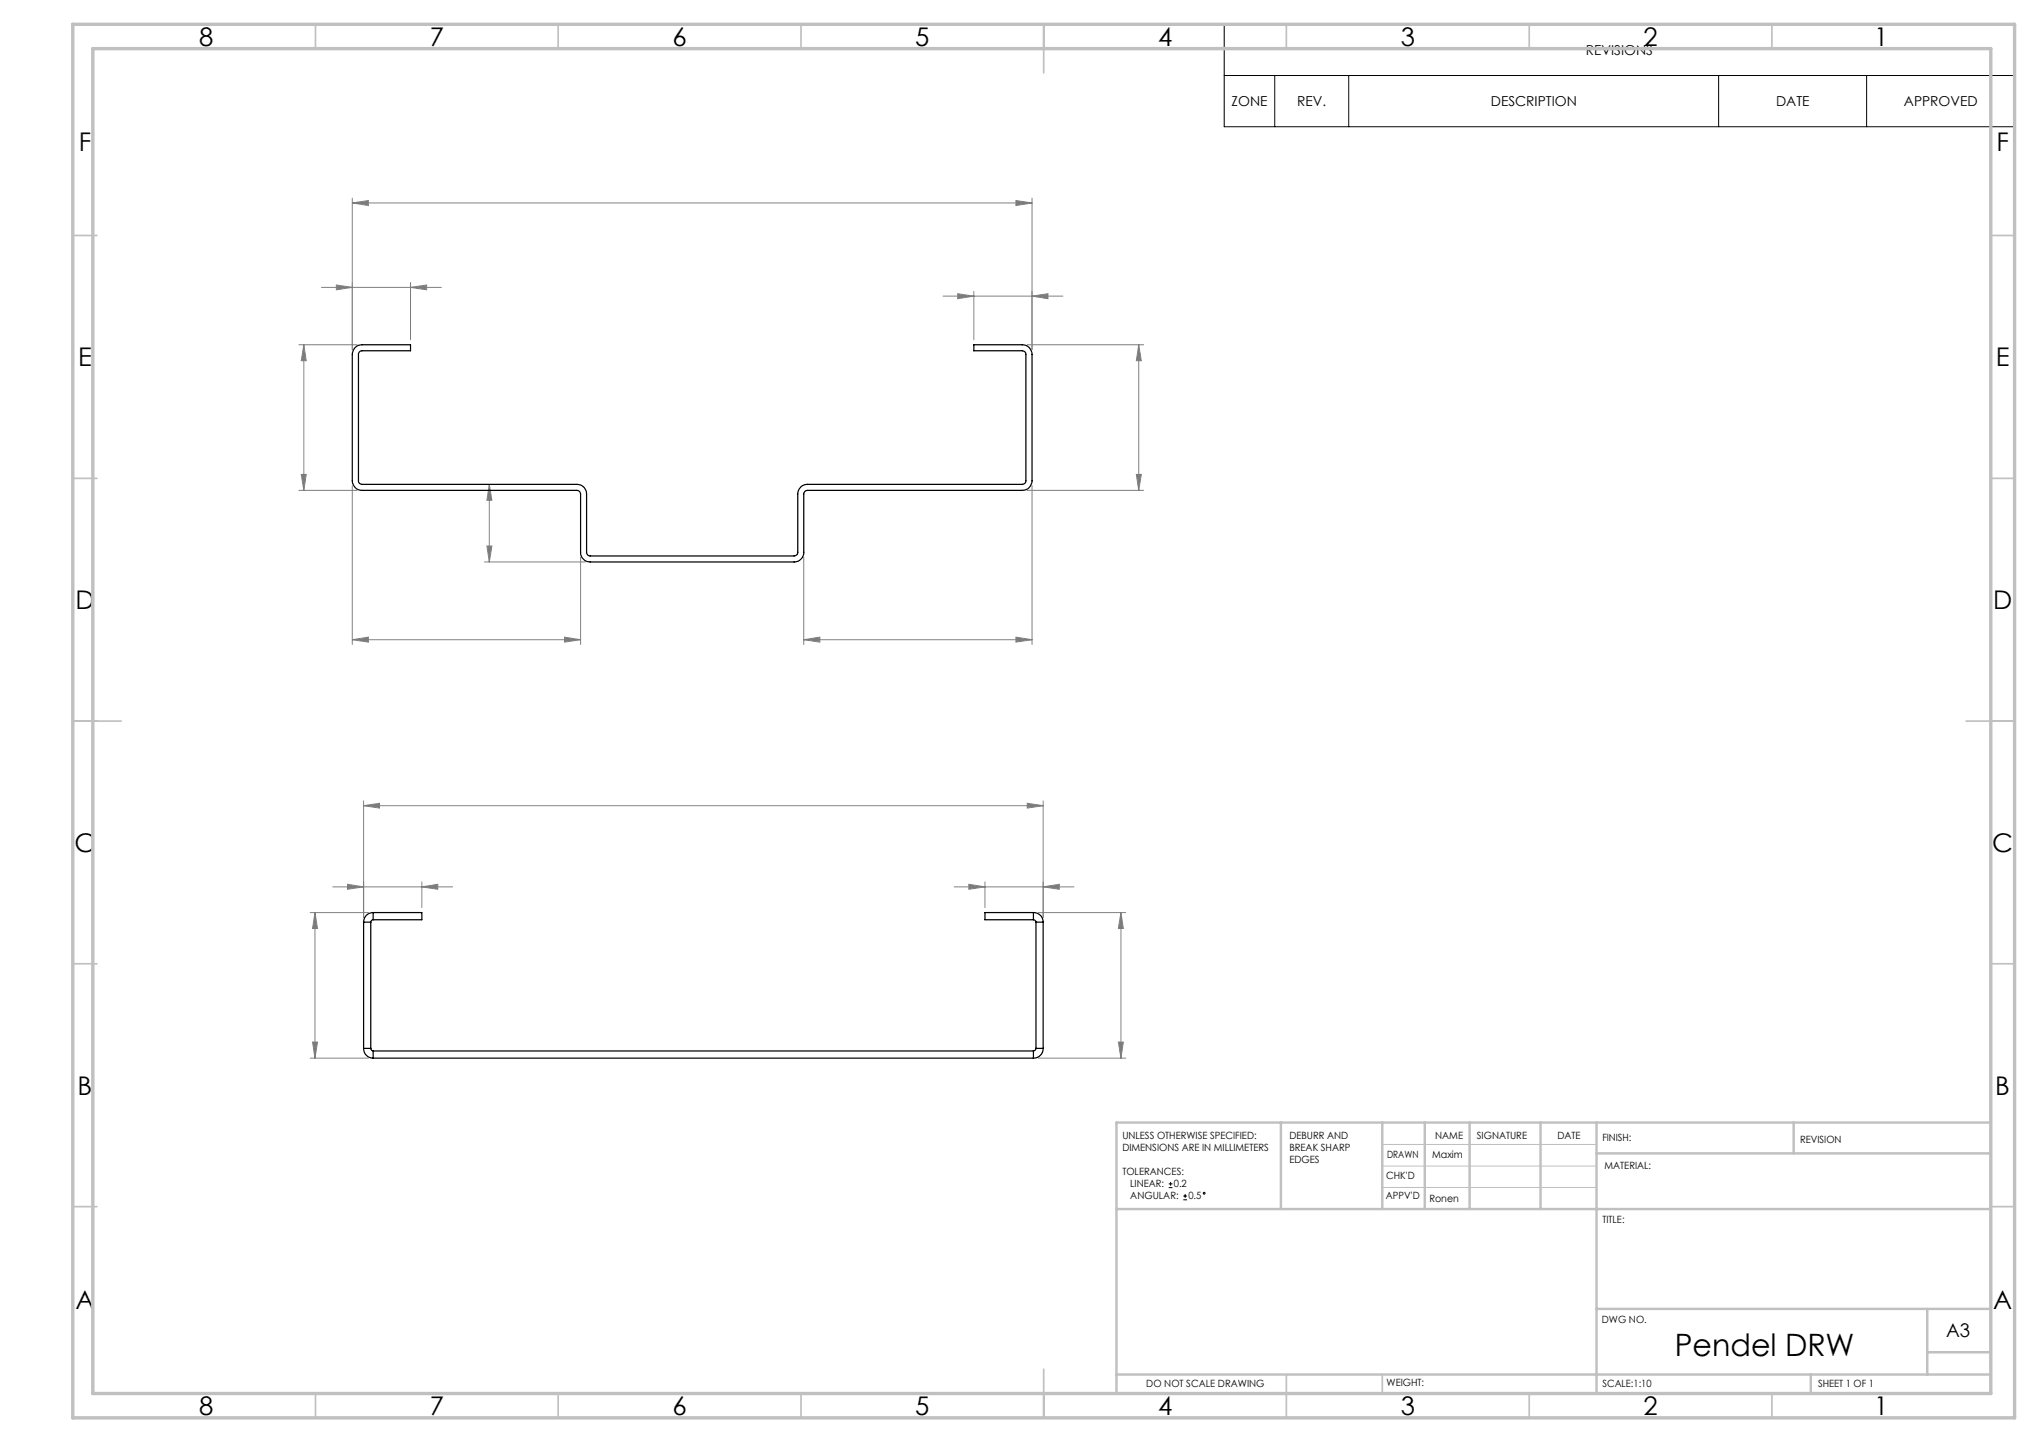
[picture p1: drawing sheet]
<svg xmlns="http://www.w3.org/2000/svg" width="420mm" height="297mm" viewBox="0 0 420 297" stroke-linecap="round" stroke-linejoin="round" font-family="sans-serif">
<g fill="none" stroke="#000" stroke-width=".21">
<path d="M252.2 5h162.8v21.1h-162.8zM252.2 15.6h162.8M262.6 15.6v10.5M277.8 15.6v10.5M354 15.6v10.5M384.5 15.6v10.5M240.7 244.6h.8M240.7 243.8h.8M241.1 243.4v.8M243.7 247.1h.8M243.7 246.3h.8M244.1 246v.7"/>
<circle cx="248.1" cy="245.8" r=".19"/>
</g>
<g fill="none" stroke="#808080" stroke-width=".21">
<path d="M66.2 59.2h24.7M69.3 58.7l3.3 .5-3.3 .5zM72.6 41.8l3.3-.5v1zM72.6 40.8v31.2M72.6 41.8h140M84.6 59.2l3.3-.5v1zM84.6 58.2v11.8M209.3 41.3l3.3 .5-3.3 .5zM212.6 40.8v31.2M61.6 71h12M62.6 71l.5 3.3h-1zM62.6 71v30"/>
<path d="M194.2 61h24.7M197.3 60.5l3.3 .5-3.3 .5zM200.6 60v10M211.6 71h24M212.6 61l3.3-.5v1zM234.6 71v30M234.6 71l.5 3.3h-1zM62.1 97.7h1l-.5 3.3zM100.8 99.8v15.9M100.8 99.8l.5 3.2h-1zM234.1 97.7h1l-.5 3.3zM61.6 101h12"/>
<path d="M72.6 100v32.7M99.8 115.7h20.8M100.3 112.5h1l-.5 3.2zM119.6 114.8v17.9M165.6 114.8v17.9M211.6 101h24M212.6 100v32.7M72.6 131.8l3.3-.6v1.1zM72.6 131.8h47M116.3 131.2l3.3 .6-3.3 .5zM165.6 131.8l3.3-.6v1.1zM165.6 131.8h47"/>
<path d="M209.3 131.2l3.3 .6-3.3 .5zM74.9 165.9l3.3-.5v1zM74.9 165v23.9M74.9 165.9h140M211.6 165.4l3.3 .5-3.3 .5zM214.9 165v23.9M63.9 188h12M64.9 188l.5 3.2h-1zM64.9 188v29.9M68.5 182.7h24.7M71.6 182.1l3.3 .6-3.3 .5zM86.9 182.7l3.3-.6v1.1z"/>
<path d="M86.9 181.6v5.3M196.5 182.7h24.7M199.6 182.1l3.3 .6-3.3 .5zM202.9 181.6v5.3M213.9 188h18M214.9 182.7l3.3-.6v1.1zM230.9 188l.5 3.2h-1zM230.9 188v29.9M63.9 217.9h12M64.4 214.6h1l-.5 3.3zM213.9 217.9h18M230.4 214.6h1l-.5 3.3z"/>
</g>
<path d="M284.7 235.7h44.2M284.7 240.2h44.2M284.7 244.6h44.2" fill="none" stroke="#c0c0c0" stroke-width=".21"/>
<g fill="none" stroke="#c0c0c0" stroke-width=".35">
<path d="M65 5v5M115 5v5M165 5v5M215 5v10M265 5v5M315 5v5M365 5v5M15 48.5h5M410 48.5h5M15 98.5h5M410 98.5h5M15 148.5h10"/>
<path d="M405 148.5h10M15 198.5h5M410 198.5h5M15 248.5h5M410 248.5h5M65 287v5M115 287v5M165 287v5M215 282v10M265 283.1v8.9M284.7 283.1v3.9M315 287v5"/>
<path d="M365 287v5"/>
</g>
<g fill="none" stroke="#c0c0c0" stroke-width=".5">
<path d="M263.8 231.2v17.8M284.7 231.2v17.8M293.5 231.2v17.6M302.7 231.2v17.8M317.3 231.2v17.8M328.9 237.6h81.2M328.9 231.2v55.8M369.5 231.2v6.4M410.1 231.2h-180.1v55.8M230 249h180M328.9 269.6h81.2M397 269.6v13.5"/>
<path d="M397 278.5h13.1M230 283.1h180.1M373 283.1v3.9"/>
</g>
<path d="M15 5h400v287h-400zM19.1 10h391v277h-391z" fill="none" stroke="#c0c0c0" stroke-width=".7"/>
<g fill="#808080">
<path d="M74.9 165.9l3.3-.5v1zM211.6 165.4l3.3 .5-3.3 .5zM71.6 182.1l3.3 .6-3.3 .5zM86.9 182.7l3.3-.6v1.1z"/>
<path d="M214.9 182.7l3.3-.6v1.1zM199.6 182.1l3.3 .6-3.3 .5z"/>
<path d="M72.6 41.8l3.3-.5v1zM209.3 41.3l3.3 .5-3.3 .5zM72.6 131.8l3.3-.6v1.1zM116.3 131.2l3.3 .6-3.3 .5zM165.6 131.8l3.3-.6v1.1zM209.3 131.2l3.3 .6-3.3 .5z"/>
<path d="M84.6 59.2l3.3-.5v1zM69.3 58.7l3.3 .5-3.3 .5zM212.6 61l3.3-.5v1zM197.3 60.5l3.3 .5-3.3 .5z"/>
<path d="M64.9 188l.5 3.2h-1zM64.4 214.6h1l-.5 3.3zM230.9 188l.5 3.2h-1zM230.4 214.6h1l-.5 3.3z"/>
<path d="M62.1 97.7h1l-.5 3.3zM62.6 71l.5 3.3h-1z"/>
<path d="M234.6 71l.5 3.3h-1zM234.1 97.7h1l-.5 3.3zM100.8 99.8l.5 3.2h-1zM100.3 112.5h1l-.5 3.2z"/>
</g>
<g fill="none" stroke="#000" stroke-width=".25">
<path d="M73 71.7l.6-.4 1-.3h10v1.2h-10a.72 .72 0 0 0-.8 .8v26a.72 .72 0 0 0 .8 .8h44.3a1.97 1.97 0 0 1 1.9 1.9v12.2a.74 .74 0 0 0 .8 .6h42a.72 .72 0 0 0 .7-.7v-12.1a1.99 1.99 0 0 1 2-1.9h44.3a.72 .72 0 0 0 .7-.8v-26a.72 .72 0 0 0-.7-.8h-10v-1.2h10a1.99 1.99 0 0 1 2 2v26a1.99 1.99 0 0 1-2 2h-44.3a.79 .79 0 0 0-.7 .7v12.1a1.97 1.97 0 0 1-2 1.9h-42a1.97 1.97 0 0 1-2-1.9v-12.1a.78 .78 0 0 0-.7-.7h-44.3a1.99 1.99 0 0 1-2-2v-26zM74.9 189.9h1.5M74.9 189.9v26M76.4 189.9v26M76.9 189.4l-.4 .2-.1 .3M76.9 188a1.93 1.93 0 0 0-2 1.9M76.9 188v1.4M76.9 188h10v1.4h-10M212.9 189.4l.3 .2 .2 .3M212.9 188a1.93 1.93 0 0 1 2 1.9M212.9 188h-10v1.4h10M212.9 188v1.4"/>
<path d="M213.4 189.9h1.5M213.4 189.9v26M214.9 189.9v26M74.9 215.9a1.99 1.99 0 0 0 2 2M74.9 215.9h1.5M76.4 215.9l.1 .4 .4 .2M76.9 216.5v1.4M76.9 217.9h136M76.9 216.5h136M212.9 216.5v1.4M213.4 215.9l-.1 .3-.4 .3M213.4 215.9h1.5"/>
<path d="M214.9 215.9a1.99 1.99 0 0 1-2 2"/>
</g>
<text font-size="6.3" x="345" y="279.3">Pendel DRW</text>
<g font-size="5.3">
<text x="41" y="9.4">8</text>
<text x="88.5" y="9.4">7</text>
<text x="138.5" y="9.4">6</text>
<text x="188.5" y="9.4">5</text>
<text x="238.5" y="9.4">4</text>
<text x="288.5" y="9.4">3</text>
<text x="338.5" y="9.4">2</text>
<text x="386" y="9.4">1</text>
<text x="16.2" y="31.2">F</text>
<text x="411.2" y="31.2">F</text>
<text x="16.1" y="75.4">E</text>
<text x="411.1" y="75.4">E</text>
<text x="15.5" y="125.4">D</text>
<text x="410.5" y="125.4">D</text>
<text x="15.4" y="175.4">C</text>
<text x="410.4" y="175.4">C</text>
<text x="16" y="225.4">B</text>
<text x="411" y="225.4">B</text>
<text x="15.5" y="269.7">A</text>
<text x="410.5" y="269.7">A</text>
<text x="41" y="291.4">8</text>
<text x="88.5" y="291.4">7</text>
<text x="138.5" y="291.4">6</text>
<text x="188.5" y="291.4">5</text>
<text x="238.5" y="291.4">4</text>
<text x="288.5" y="291.4">3</text>
<text x="338.5" y="291.4">2</text>
<text x="386" y="291.4">1</text>
</g>
<text font-size="3.9" x="400.9" y="275.5">A3</text>
<g font-size="2.8">
<text x="326.7" y="11.3">REVISIONS</text>
<text x="253.7" y="21.8">ZONE</text>
<text x="267.2" y="21.8">REV.</text>
<text x="307.1" y="21.8">DESCRIPTION</text>
<text x="365.8" y="21.8">DATE</text>
<text x="392.2" y="21.8">APPROVED</text>
</g>
<g font-size="2.1">
<text x="231.2" y="234.6">UNLESS OTHERWISE SPECIFIED:</text>
<text x="231.2" y="237">DIMENSIONS ARE IN MILLIMETERS</text>
<text x="265.6" y="234.6">DEBURR AND</text>
<text x="265.6" y="237.1">BREAK SHARP</text>
<text x="265.6" y="239.6">EDGES</text>
<text x="285.7" y="238.4">DRAWN</text>
<text x="295" y="238.4">Maxim</text>
<text x="295.6" y="234.5">NAME</text>
<text x="304.2" y="234.5">SIGNATURE</text>
<text x="320.8" y="234.5">DATE</text>
<text x="330.1" y="235">FINISH:</text>
<text x="370.8" y="235.4">REVISION</text>
<text x="231.2" y="242">TOLERANCES:</text>
<text x="232.8" y="244.5">LINEAR:</text>
<text x="241.8" y="244.6">0.2</text>
<text x="285.5" y="242.8">CHK'D</text>
<text x="330.5" y="240.8">MATERIAL:</text>
<text x="232.8" y="247">ANGULAR:</text>
<text x="244.8" y="247.1">0.5</text>
<text x="285.5" y="247.1">APPV'D</text>
<text x="294.4" y="247.5">Ronen</text>
<text x="330.1" y="251.9">TITLE:</text>
<text x="330" y="272.5">DWG NO.</text>
<text x="236.1" y="285.6">DO NOT SCALE DRAWING</text>
<text x="285.6" y="285.5">WEIGHT:</text>
<text x="330.1" y="285.6">SCALE:1:10</text>
<text x="374.5" y="285.6">SHEET 1 OF 1</text>
</g>
</svg>
